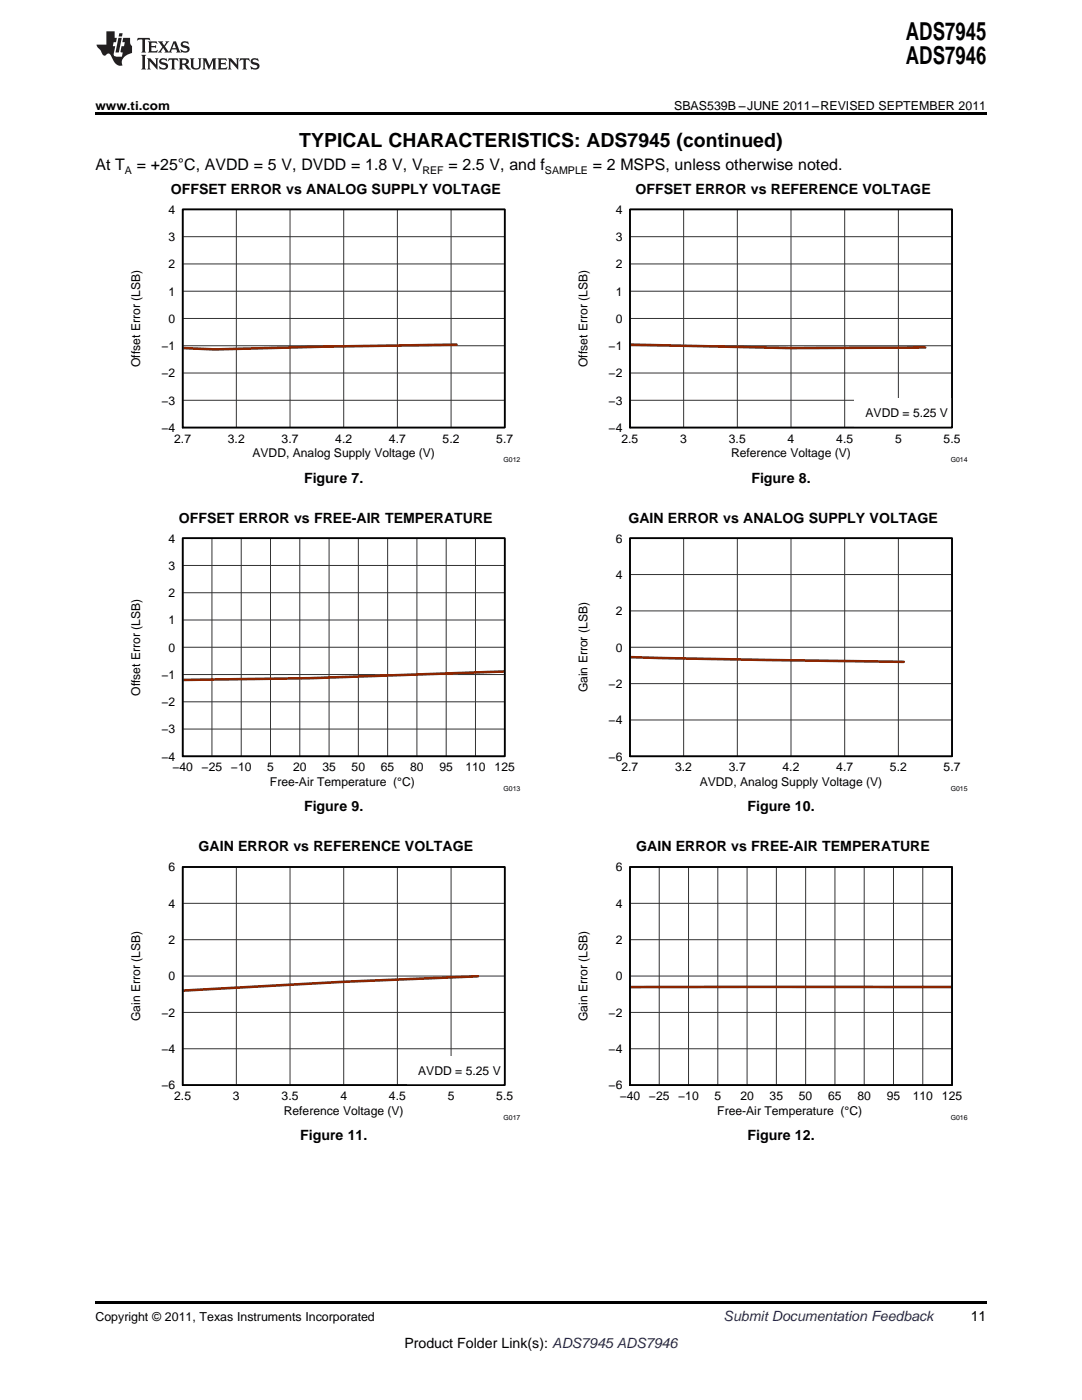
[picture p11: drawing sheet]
<svg xmlns="http://www.w3.org/2000/svg" width="216mm" height="279mm" viewBox="0 0 216 279" stroke-linecap="round" stroke-linejoin="round" font-family="sans-serif">
<g fill="#231f20">
<path d="M27.5 7.6l-.1 .5 .4-.2h.6v.1v2.1l-.2 .4h1l-.3-.4v-2.1l.1-.1h.5l.5 .2-.2-.5zM29.5 8.3l.2 .3v1.5l-.2 .4h1.8l.2-.6a1.04 1.04 0 0 1-1.3 .2v-.7h.6l.3 .2v-.6l-.3 .2h-.6v-.6l.8-.1 .4 .3-.2-.5zM31.5 8.3l.9 1.1-.9 1.1h.8l-.2-.2 .5-.7 .4 .7-.2 .2h1.5l-.1-.2 .1-.4h.9l.1 .4-.2 .2h1l-.3-.3-.7-1.9h-.5l-.9 2-.8-1 .9-1h-.8l.1 .3-.3 .5-.4-.6 .2-.2zM34.7 8.6l.4 1h-.7zM36.3 8.4a.63 .63 0 0 0-.2 .7 .63 .63 0 0 0 .6 .4l.6 .2 .1 .2a.75 .75 0 0 1-.7 .4 .75 .75 0 0 1-.6-.5l.1 .7 .1-.1a1.11 1.11 0 0 0 1.5-.6 1.13 1.13 0 0 0-1.2-.8l-.1-.4a1.04 1.04 0 0 1 1.2 .2l-.2-.5-.1 .1-.5-.2zM28.2 10.9l.2 .4v2.2l-.2 .4h1l-.3-.4v-2.2l.3-.4zM29.3 11.6l.3 .4v1.5l-.3 .4h.8l-.2-.4v-1.3l1.5 1.7v-1.9l.2-.4h-.7l.2 .4v.9l-1.1-1.3zM32 11.8a.62 .62 0 0 0-.2 .7 .62 .62 0 0 0 .6 .4l.6 .1 .1 .3a.76 .76 0 0 1-.7 .3 .76 .76 0 0 1-.6-.4l.1 .7 .1-.1a1.11 1.11 0 0 0 1.5-.6 1.13 1.13 0 0 0-1.2-.8l-.1-.4a1.04 1.04 0 0 1 1.2 .2l-.2-.6-.1 .1-.5-.1zM33.7 11.6l-.2 .6a.61 .61 0 0 1 .8-.3v1.6l-.2 .4h.9l-.2-.4v-1.6a.63 .63 0 0 1 .8 .3l-.2-.6zM35.6 11.6l.3 .4v1.5l-.3 .4h1l-.2-.2v-.8l.5 .2a.76 .76 0 0 0 1.2 .7l-1-1a.58 .58 0 0 0 .6-.5 .58 .58 0 0 0-.5-.6zM36.4 11.9h.1a.45 .45 0 0 1 .5 .1 .45 .45 0 0 1 .1 .5l-.7 .2zM37.9 11.6l.2 .2a2.17 2.17 0 0 0 .3 1.9 .99 .99 0 0 0 1.6-.6v-1.1l.2-.4h-.7l.2 .2a1.92 1.92 0 0 1-.2 1.8 .6 .6 0 0 1-.9-.5v-1.1l.2-.4zM40.4 11.6l.2 .4v1.5l-.2 .4h.7l-.2-.4v-1.4l.8 1.8 .8-1.8v1.4l-.2 .4h.9l-.2-.4v-1.5l.2-.4h-.8l-.6 1.5-.6-1.5zM43.4 11.6l.2 .4v1.5l-.2 .4h1.8l.2-.6a1.04 1.04 0 0 1-1.3 .1v-.6h.5l.4 .2v-.6l-.4 .2h-.5v-.7h.8l.3 .3-.1-.6zM45.5 11.6l.2 .4v1.5l-.2 .4h.7l-.2-.4v-1.3l1.5 1.7v-1.9l.2-.4h-.7l.2 .4v.9l-1.1-1.3zM47.9 11.6l-.1 .6a.61 .61 0 0 1 .8-.3v1.6l-.3 .4h1l-.3-.4 .1-1.6a.63 .63 0 0 1 .7 .3l-.1-.6zM50.2 11.8a.62 .62 0 0 0-.2 .7 .62 .62 0 0 0 .6 .4l.6 .1 .2 .3a.76 .76 0 0 1-.8 .3 .76 .76 0 0 1-.6-.4l.1 .7 .2-.1a1.11 1.11 0 0 0 1.5-.6 1.13 1.13 0 0 0-1.3-.8l-.1-.4a1.04 1.04 0 0 1 1.2 .2l-.1-.6-.2 .1-.5-.1z"/>
<path d="M21.2 6.3v2.6h-1.9l.1 .4 .7 .9a.91 .91 0 0 0 1 .8 .56 .56 0 0 1 .5-.3 .56 .56 0 0 1 .5 .3l.4 .8a1.53 1.53 0 0 0 1.9 1.2 1.54 1.54 0 0 1 1-2.1l.9-.3v-1.4a1.52 1.52 0 0 1-.3-1.6h-1.4l-.2 .8h.5l-.2 .8h-.4l-.2 1v.2l.4 .1-.2 .8a1.93 1.93 0 0 1-1.6-.3l.3-1.8h-.5l.2-.8h.4l.2-.8h-.4v-1.3zM23.6 7.6l-.6 2.9h.7l.6-2.9zM23.8 6.6l-.1 .7h.6l.2-.7z"/>
</g>
<path d="M36.4 41.8h64.3v43.5h-64.3zM125.7 41.8h64.3v43.5h-64.3z" fill="none" stroke="#000" stroke-width=".26"/>
<g fill="none" stroke="#333" stroke-width=".2">
<path d="M36.4 41.8h64.3v43.5h-64.3zM36.4 58.1h64.3M36.4 52.7h64.3M36.4 47.2h64.3M47.2 41.8v43.5M57.9 41.8v43.5M68.6 41.8v43.5M79.3 41.8v43.5M90 41.8v43.5M125.7 41.8h64.3v43.5h-64.3zM125.7 58.1h64.3M125.7 52.7h64.3"/>
<path d="M125.7 47.2h64.3M136.4 41.8v43.5M147.1 41.8v43.5M157.8 41.8v43.5M168.5 41.8v43.5M179.3 41.8v43.5M36.4 79.9h64.3M36.4 74.4h64.3M36.4 69h64.3M36.4 63.6h64.3M125.7 79.9h64.3M125.7 74.4h64.3"/>
<path d="M125.7 69h64.3M125.7 63.6h64.3"/>
</g>
<path d="M91.1 68.8l-26.8 .4-21.4 .5-6.5-.2M125.7 68.8l32.1 .7 26.8-.2" fill="none" stroke="#8b2500" stroke-width=".52"/>
<path d="M36.4 41.8h64.3v43.5h-64.3z" fill="none" stroke="#000" stroke-width=".35"/>
<path d="M170.5 79.5h19.5v5.8h-19.5z" fill="#fff"/>
<path d="M125.7 41.8h64.3v43.5h-64.3zM36.4 107.4h64.3v43.5h-64.3zM125.7 107.4h64.3v43.5h-64.3z" fill="none" stroke="#000" stroke-width=".35"/>
<path d="M36.4 107.4h64.3v43.5h-64.3zM125.7 107.4h64.3v43.5h-64.3zM36.4 173h64.3v43.6h-64.3z" fill="none" stroke="#000" stroke-width=".26"/>
<g fill="none" stroke="#333" stroke-width=".2">
<path d="M36.4 107.4h64.3v43.5h-64.3zM36.4 118.3h64.3M36.4 112.9h64.3M42.3 107.4v43.5M48.1 107.4v43.5M54 107.4v43.5M59.8 107.4v43.5M65.7 107.4v43.5M71.5 107.4v43.5M77.3 107.4v43.5M83.2 107.4v43.5M89 107.4v43.5"/>
<path d="M94.9 107.4v43.5M125.7 107.4h64.3v43.5h-64.3zM125.7 114.7h64.3M136.4 107.4v43.5M147.1 107.4v43.5M157.8 107.4v43.5M168.5 107.4v43.5M179.3 107.4v43.5M36.4 134.6h64.3M36.4 129.2h64.3M36.4 123.7h64.3M125.7 129.2h64.3"/>
<path d="M125.7 136.4h64.3M125.7 121.9h64.3M36.4 145.5h64.3M36.4 140.1h64.3M125.7 143.7h64.3M36.4 173h64.3v43.6h-64.3zM47.2 173v43.6M57.9 173v43.6M68.6 173v43.6M79.3 173v43.6M90 173v43.6M36.4 194.8h64.3"/>
<path d="M36.4 187.5h64.3M36.4 180.3h64.3M36.4 209.3h64.3M36.4 202h64.3"/>
</g>
<path d="M100.7 134l-38.9 1.4-25.4 .3M125.7 131.1l54.6 1M95.4 194.8l-26.8 1.1-32.2 1.8" fill="none" stroke="#8b2500" stroke-width=".52"/>
<path d="M81.3 210.8h19.4v5.8h-19.4z" fill="#fff"/>
<path d="M36.4 173h64.3v43.6h-64.3zM125.7 173h64.3v43.6h-64.3z" fill="none" stroke="#000" stroke-width=".35"/>
<path d="M125.7 173h64.3v43.6h-64.3z" fill="none" stroke="#000" stroke-width=".26"/>
<g fill="none" stroke="#333" stroke-width=".2">
<path d="M125.7 173h64.3v43.6h-64.3zM131.5 173v43.6M137.4 173v43.6M143.2 173v43.6M149.1 173v43.6M154.9 173v43.6M160.8 173v43.6M166.6 173v43.6M172.4 173v43.6M178.3 173v43.6M184.1 173v43.6M125.7 194.8h64.3"/>
<path d="M125.7 187.5h64.3M125.7 180.3h64.3M125.7 209.3h64.3M125.7 202h64.3"/>
</g>
<path d="M190 197h-64.3" fill="none" stroke="#8b2500" stroke-width=".52"/>
<path d="M19 259.7h177.8v.5h-177.8z" fill="#000"/>
<g fill="#fff">
<path d="M156.1 229.3h.4v.7h-.4z"/>
<path d="M66.9 229.3h.3v.7h-.3z"/>
<path d="M156.1 163.7h.4v.7h-.4z"/>
<path d="M66.9 163.7h.3v.7h-.3z"/>
<path d="M156.1 98.1h.4v.7h-.4z"/>
<path d="M66.9 98.1h.3v.7h-.3z"/>
</g>
<path d="M19 22.5h177.8v.5h-177.8z" fill="#000"/>
<g font-size="4.9">
<text x="180.8" y="7.9">ADS7945</text>
<text x="180.8" y="12.8">ADS7946</text>
</g>
<text font-size="3.9" x="59.7" y="29.3">TYPICAL CHARACTERISTICS: ADS7945 (continued)</text>
<g font-size="3.2">
<text x="19" y="34">At T</text>
<text x="27.3" y="34">= +25°C, AVDD = 5 V, DVDD = 1.8 V, V</text>
<text x="89.5" y="34">= 2.5 V, and f</text>
<text x="118.3" y="34">= 2 MSPS, unless otherwise noted.</text>
</g>
<g font-size="2.8">
<text x="34.1" y="38.7">OFFSET ERROR vs ANALOG SUPPLY VOLTAGE</text>
<text x="126.8" y="38.7">OFFSET ERROR vs REFERENCE VOLTAGE</text>
<text x="60.7" y="96.3">Figure 7.</text>
<text x="149.9" y="96.3">Figure 8.</text>
<text x="35.7" y="104.3">OFFSET ERROR vs FREE-AIR TEMPERATURE</text>
<text x="125.4" y="104.3">GAIN ERROR vs ANALOG SUPPLY VOLTAGE</text>
<text x="60.7" y="161.9">Figure 9.</text>
<text x="149.2" y="161.9">Figure 10.</text>
<text x="39.6" y="169.9">GAIN ERROR vs REFERENCE VOLTAGE</text>
<text x="127" y="169.9">GAIN ERROR vs FREE-AIR TEMPERATURE</text>
<text x="59.9" y="227.5">Figure 11.</text>
<text x="149.2" y="227.5">Figure 12.</text>
<text x="193.7" y="263.6">11</text>
<text x="80.7" y="269">Product Folder Link(s): ADS7945 ADS7946</text>
</g>
<text font-size="2.8" fill="#0000c8" x="144.4" y="263.6">Submit Documentation Feedback</text>
<g font-size="2.5">
<text x="19" y="21.9">www.ti.com</text>
<text x="134.5" y="21.9">SBAS539B –JUNE 2011–REVISED SEPTEMBER 2011</text>
<text x="19" y="263.6">Copyright © 2011, Texas Instruments Incorporated</text>
</g>
<g font-size="2.4">
<text x="33.6" y="42.7">4</text>
<text x="122.9" y="42.7">4</text>
<text x="33.6" y="53.5">2</text>
<text x="33.6" y="48.1">3</text>
<text x="122.9" y="53.5">2</text>
<text x="122.9" y="48.1">3</text>
<text x="33.6" y="59">1</text>
<text x="122.9" y="59">1</text>
<text x="33.6" y="64.4">0</text>
<text x="122.9" y="64.4">0</text>
<text x="32.2" y="69.9">−1</text>
<text x="121.5" y="69.9">−1</text>
<text x="28" y="73.2" transform="rotate(-90 28 73.2)">Offset Error (LSB)</text>
<text x="32.2" y="75.3">−2</text>
<text x="117.2" y="73.2" transform="rotate(-90 117.2 73.2)">Offset Error (LSB)</text>
<text x="121.5" y="75.3">−2</text>
<text x="32.2" y="80.8">−3</text>
<text x="121.5" y="80.8">−3</text>
<text x="172.7" y="83.3">AVDD = 5.25 V</text>
<text x="32.2" y="86.2">−4</text>
<text x="34.8" y="88.3">2.7</text>
<text x="45.5" y="88.3">3.2</text>
<text x="56.2" y="88.3">3.7</text>
<text x="66.9" y="88.3">4.2</text>
<text x="77.6" y="88.3">4.7</text>
<text x="88.3" y="88.3">5.2</text>
<text x="99" y="88.3">5.7</text>
<text x="121.5" y="86.2">−4</text>
<text x="124" y="88.3">2.5</text>
<text x="135.7" y="88.3">3</text>
<text x="145.4" y="88.3">3.5</text>
<text x="157.2" y="88.3">4</text>
<text x="166.9" y="88.3">4.5</text>
<text x="178.6" y="88.3">5</text>
<text x="188.3" y="88.3">5.5</text>
<text x="50.4" y="91.3">AVDD, Analog Supply Voltage (V)</text>
<text x="145.9" y="91.3">Reference Voltage (V)</text>
<text x="33.6" y="113.7">3</text>
<text x="33.6" y="108.3">4</text>
<text x="122.9" y="108.3">6</text>
<text x="33.6" y="119.2">2</text>
<text x="122.9" y="115.5">4</text>
<text x="33.6" y="124.6">1</text>
<text x="122.9" y="122.8">2</text>
<text x="33.6" y="130">0</text>
<text x="122.9" y="130">0</text>
<text x="32.2" y="135.5">−1</text>
<text x="121.5" y="137.3">−2</text>
<text x="28" y="138.9" transform="rotate(-90 28 138.9)">Offset Error (LSB)</text>
<text x="32.2" y="140.9">−2</text>
<text x="117.2" y="138.2" transform="rotate(-90 117.2 138.2)">Gain Error (LSB)</text>
<text x="32.2" y="146.4">−3</text>
<text x="121.5" y="144.6">−4</text>
<text x="32.2" y="151.8">−4</text>
<text x="34.4" y="153.9">−40</text>
<text x="40.2" y="153.9">−25</text>
<text x="46.1" y="153.9">−10</text>
<text x="53.3" y="153.9">5</text>
<text x="58.5" y="153.9">20</text>
<text x="64.3" y="153.9">35</text>
<text x="70.2" y="153.9">50</text>
<text x="76" y="153.9">65</text>
<text x="81.8" y="153.9">80</text>
<text x="87.7" y="153.9">95</text>
<text x="92.9" y="153.9">110</text>
<text x="98.7" y="153.9">125</text>
<text x="121.5" y="151.8">−6</text>
<text x="124" y="153.9">2.7</text>
<text x="134.7" y="153.9">3.2</text>
<text x="145.4" y="153.9">3.7</text>
<text x="156.2" y="153.9">4.2</text>
<text x="166.9" y="153.9">4.7</text>
<text x="177.6" y="153.9">5.2</text>
<text x="188.3" y="153.9">5.7</text>
<text x="53.9" y="156.9">Free-Air Temperature (°C)</text>
<text x="139.6" y="156.9">AVDD, Analog Supply Voltage (V)</text>
<text x="33.6" y="173.9">6</text>
<text x="122.9" y="173.9">6</text>
<text x="33.6" y="181.2">4</text>
<text x="122.9" y="181.2">4</text>
<text x="33.6" y="188.4">2</text>
<text x="122.9" y="188.4">2</text>
<text x="33.6" y="195.7">0</text>
<text x="122.9" y="195.7">0</text>
<text x="28" y="203.8" transform="rotate(-90 28 203.8)">Gain Error (LSB)</text>
<text x="32.2" y="202.9">−2</text>
<text x="117.2" y="203.8" transform="rotate(-90 117.2 203.8)">Gain Error (LSB)</text>
<text x="121.5" y="202.9">−2</text>
<text x="32.2" y="210.2">−4</text>
<text x="83.4" y="214.5">AVDD = 5.25 V</text>
<text x="121.5" y="210.2">−4</text>
<text x="32.2" y="217.4">−6</text>
<text x="34.8" y="219.5">2.5</text>
<text x="46.5" y="219.5">3</text>
<text x="56.2" y="219.5">3.5</text>
<text x="67.9" y="219.5">4</text>
<text x="77.6" y="219.5">4.5</text>
<text x="89.3" y="219.5">5</text>
<text x="99" y="219.5">5.5</text>
<text x="121.5" y="217.4">−6</text>
<text x="123.7" y="219.5">−40</text>
<text x="129.5" y="219.5">−25</text>
<text x="135.3" y="219.5">−10</text>
<text x="142.6" y="219.5">5</text>
<text x="147.7" y="219.5">20</text>
<text x="153.6" y="219.5">35</text>
<text x="159.4" y="219.5">50</text>
<text x="165.3" y="219.5">65</text>
<text x="171.1" y="219.5">80</text>
<text x="176.9" y="219.5">95</text>
<text x="182.1" y="219.5">110</text>
<text x="188" y="219.5">125</text>
<text x="56.6" y="222.5">Reference Voltage (V)</text>
<text x="143.1" y="222.5">Free-Air Temperature (°C)</text>
</g>
<g font-size="2.1">
<text x="24.9" y="34.6">A</text>
<text x="84.3" y="34.6">REF</text>
<text x="108.7" y="34.6">SAMPLE</text>
</g>
<g font-size="1.4">
<text x="100.5" y="92.2">G012</text>
<text x="189.7" y="92.2">G014</text>
<text x="100.5" y="157.8">G013</text>
<text x="189.7" y="157.8">G015</text>
<text x="100.5" y="223.5">G017</text>
<text x="189.7" y="223.5">G016</text>
</g>
</svg>
